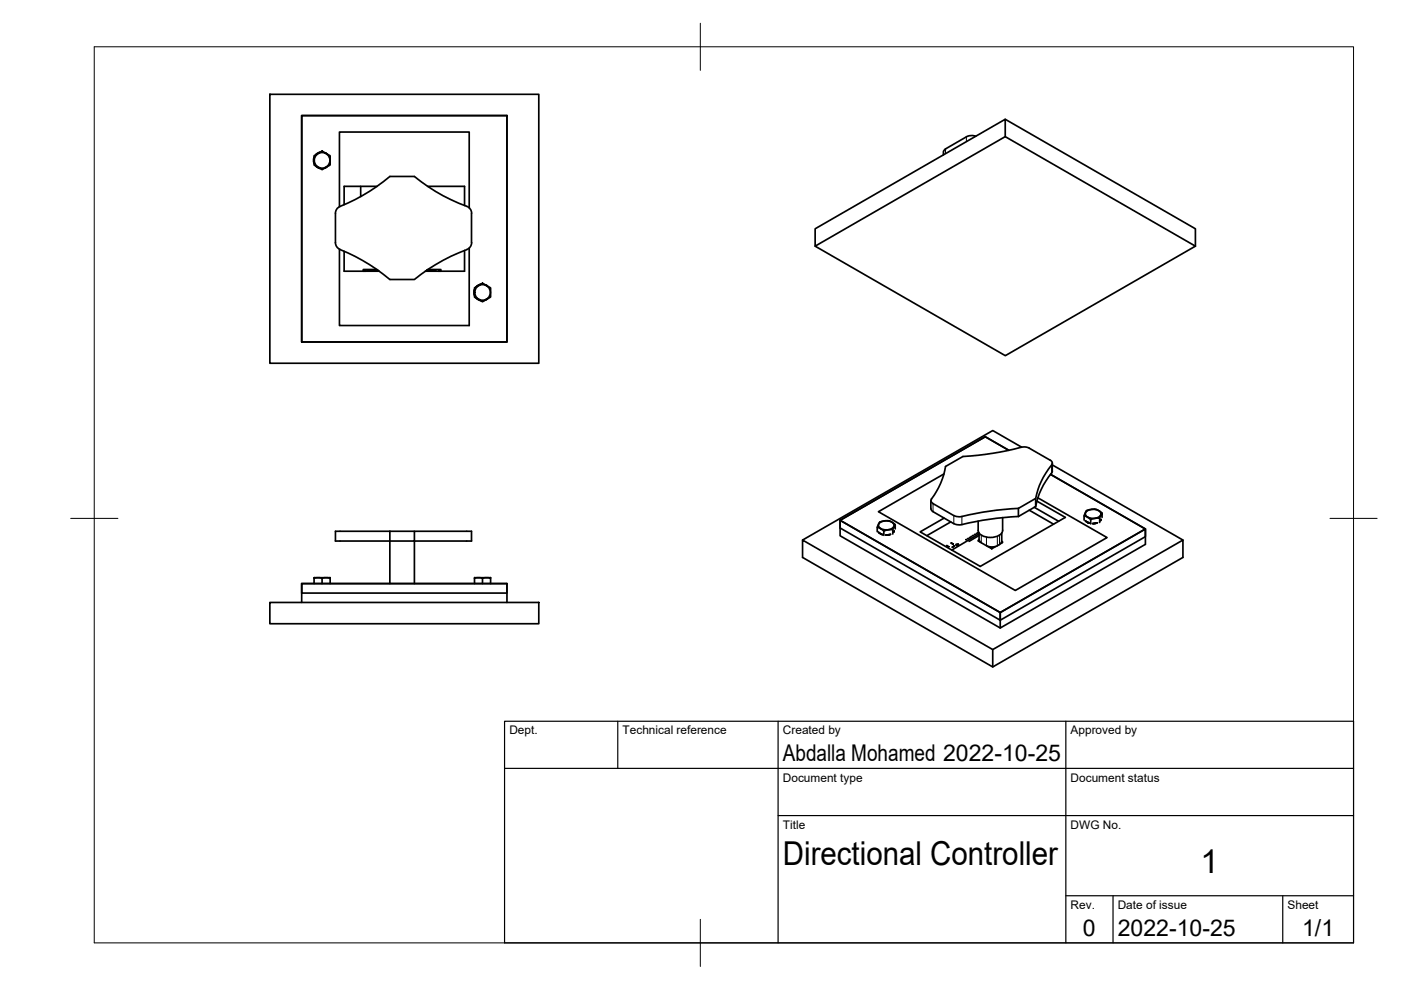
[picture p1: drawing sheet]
<svg xmlns="http://www.w3.org/2000/svg" width="297mm" height="210mm" viewBox="0 0 297 210" stroke-linecap="round" stroke-linejoin="round" font-family="sans-serif">
<!-- layer: Visible -->
<g fill="none" stroke="#000" stroke-width=".36">
<path d="M57.2 20h57v57h-57zM64 24.5h43.5v48h-43.5zM66.6 33l.9-.5a.8 .8 0 0 1 1.2-.2l.6 .3a.79 .79 0 0 1 .7 .9v.6a.76 .76 0 0 1-.4 1.1l-.6 .3a.77 .77 0 0 1-1.1 .3l-.5-.3a.9 .9 0 0 1-.8-.9zM66.6 33.4l-.1 .6 .1 .6M66.9 35.2l1 .5M67.9 32.3l-1 .5M68.9 32.4l.4 .2M69.3 35.4l-.4 .2M76.5 39.5v2.2M79.9 39.5h-6.9v3.9M90.7 39.5h7.8v4.1M200 32.2v.6"/>
<path d="M200.5 31.6l-.5 .6M206.9 28.9l-1-.2-.7 .2-4.7 2.7M213.1 29v-3.7l-40.3 23.2v3.7M213.1 25.3l40.3 23.2v3.7M71.1 51.4a1.62 1.62 0 0 0 1 1.5 39.3 39.3 0 0 1 10.6 6.4h5.2a39 39 0 0 1 11.1-6.4M72 43.8v-15.8h27.5v16.1M73 53.3v4.2h7.4M77.2 57.5h-.1l.1-.3 .3 .2-.2 .1M79.9 57.1h-2.9v.4M80.1 57.3l-2.3 .1h2.4M90.5 57.3l1.9 .1h-2M90.7 57.1h2.8v.4"/>
<path d="M93.2 57.5h-.2l.2-.3 .2 .2-.1 .1M98.5 53.1v4.4h-8.3M99 43.7a37.4 37.4 0 0 1-11.1-6.3h-5.2a41.6 41.6 0 0 1-10.9 6.6 1.56 1.56 0 0 0-.7 1.2v6.2M99 43.8a1.56 1.56 0 0 1 1 1.4v6.2M99.5 52.6v16.4h-27.5v-16.2M100 51.4a1.56 1.56 0 0 1-1 1.5M172.8 52.2l40.3-23.2 40.3 23.2-40.3 23.2zM100.6 61l1-.5a.79 .79 0 0 1 1.1-.2l.6 .3a.79 .79 0 0 1 .7 .9v.5a.9 .9 0 0 1-.3 1.2l-.7 .3a.83 .83 0 0 1-1.3 .1l-.4-.2a.79 .79 0 0 1-.7-.9zM100.6 61.4l-.1 .6 .1 .6M100.9 63.2l1 .5M101.9 60.3l-1 .5M102.9 60.4l.4 .2"/>
<path d="M103.3 63.4l-.4 .2M216.6 94.8l-6.1-3.5-40.3 23.2M223.1 98.2v1.9a16.6 16.6 0 0 0-3.5 7.3M223.1 98.6l27.7 15.9M71.1 112.6h11.6v2.1h-11.6zM82.7 112.6h5.2M186 111.8l.4 .1 1 .7v.9M186.3 112.8l.9 .6M186.3 112.9l.8 .5M186.4 111a2.16 2.16 0 0 1 3.1 .2 1.43 1.43 0 0 1-1.8 1.1 1.27 1.27 0 0 1-1.4-1.1zM186.8 113.2v.1M186.8 113.2h.1"/>
<path d="M187.4 112.6l1-.3h.8l.1 .9M188.3 113.4h-.4M188.5 113.4h-.3M188.5 113.4h-.1M188.7 113.3l-.8 .2M188.8 113.3l-1 .1M189.6 112.6l-.1 .2M189.8 111.2l-1.3-.8-1.7 .2-.3 .2-.4 .7-.1 1.2M189.8 112.1v-.9l-.5 1.1M197.4 106.1v1.8M197.4 107.8l.4 .7 4.4 2.5M197.8 106.8l4.4 2.5"/>
<path d="M197.8 106.8a.66 .66 0 0 1-.3-1 15.5 15.5 0 0 0 3-6.9l3.7-2.1a75 75 0 0 0 13-2l1 .2 4.5 2.6a.63 .63 0 0 1 .3 1 16.1 16.1 0 0 0-3.4 7.1v1.7l-3.7 2.1M200.1 100.5l-13.9 8 29.1 16.7 19.4-11.2-14.7-8.4M200.7 115.7l.5 .2zM200.7 115.7v.1M201.6 110.7l-5.1 2.9M201.6 115.1l.5 .3zM201.7 115.1v.1M201.8 116l.5-.2zM202.3 115.8h.1M204.8 114.4h.1M205.2 114.2h.1M205.6 114h.1"/>
<path d="M205.9 113.8h.1M206.3 113.6h.1M206.7 113.4h.1M207 113.1h.1M207.4 112.9h.1M207.6 113.2l-5.8 3.4M207.6 113.5l-2.1 1.3M207.6 113v1.5h-.2M207.6 114.4v.3a3.3 3.3 0 0 0 3.9 1M207.6 114.7l-.2-.2v.2l.5 .3M209.4 115.8l.9 .5M209.9 116l.4 .2"/>
<path d="M210.6 116l-.3 .2v.1M211.1 115.9l-.8 .4M212.4 114.8l.1 .2-.3 .2M212.4 113v1.8M212.4 114.8a1.25 1.25 0 0 1-.9 .9M212.5 114.9l-.1 .1M212.6 109.7v2.8a2.29 2.29 0 0 1-2.6 1.5 2.29 2.29 0 0 1-2.6-1.5v-2M215.9 107.8v1.7M215.9 107.8l-6.6 .6-5.7 1.2-1.3-.3M215.9 109.5l-6.6 .7-5.7 1.1-1.3-.3M218.2 108.2l5.2 2.9M219.3 107.6l5.2 2.9"/>
<path d="M219.6 105.7l-3.7 2.1M219.8 106.2l6.1 3.5-18.1 10.4-12.7-7.3 5.1-3M229.8 109.4l.7 .2 .7 .5v1M230.1 110.4l.9 .5M230.1 110.4l.8 .5M230.3 108.5a2.16 2.16 0 0 1 3.1 .3 1.43 1.43 0 0 1-1.9 1.1 1.27 1.27 0 0 1-1.4-1.1zM230.7 110.8h-.1M231.2 110.2l1.8-.4 .2 .1v.9M232.2 110.9l-.4 .1M232.3 110.9l-.2 .1M232.4 110.9l-.1 .1M232.6 110.9l-.9 .1"/>
<path d="M232.7 110.8l-1.1 .2M233.4 110.2l-.1 .2M233.5 110.1l-.2 .3M233.7 108.8l-.6-.5-.9-.3-1.6 .2-.3 .1-.3 .7-.2 1.3M233.7 109.7l-.1-.9-.4 1.1M57.2 127.7h57v4.5h-57zM64 123.7h43.5v2h-43.5zM64 127.7v-4h43.5v4M66.6 122.5v1.2M66.6 122.6l.5-.1 1.1 .1 .1 1.1M66.6 122.5h3.4M68.3 122.6l.5-.1 1.2 .1v1.1"/>
<path d="M70 122.5v.1M82.7 123.7v-9h5.2v-2.1h12.1v2.1h-12.1v9M100.6 122.6l.5-.1 1.1 .1 .1 1.1M100.6 122.5h3.4M100.7 122.5l-.1 1.2M102.3 122.6l.5-.1 1.2 .1v1.1M104 122.5h.1M104 122.5v.1M210.5 137.7l40.3-23.2v3.7l-40.3 23.2-40.3-23.2v-3.7l40.3 23.2v3.7M212.1 131.5v-1.6l30.7-17.7v1.6l-30.7 17.7-34-19.6v-1.6l30.8-17.7 5 2.9-5-2.9-30.8 17.7 34 19.6 30.7-17.7-20.1-11.6 20.1 11.6v3.2l-30.7 17.8v-3.3l-34-19.6v3.3l34 19.6"/>
<circle cx="68.3" cy="34" r="1.66"/>
<circle cx="102.3" cy="62" r="1.66"/>
<circle cx="203" cy="115.5" r=".23"/>
</g>
<!-- layer: Visible Narrow -->
<path d="M200.5 31.6v1M204.9 29v1M206.6 28.8v.3M223 98.6v1.7M197.8 106.8v1.7M202.2 109.3v1.7M203.9 109.5v1.7M208 113.5v1.6M209.1 113.9v1.8M211.5 113.7v2M211.9 113.5v2" fill="none" stroke="#000" stroke-width=".21"/>
<!-- layer: BORDER -->
<path d="M20 9.9h267v190h-267zM148.5 4.9v10M15 109.9h10M282 109.9h10M148.5 194.9v10" fill="none" stroke="#000" stroke-width=".21"/>
<!-- layer: TITLEBLOCK -->
<path d="M107 152.9h180v47h-180zM131 152.9v10M165 152.9v47M226 152.9v47M107 162.9h180M165 172.9h122M226 189.9h61M236 189.9v10M272 189.9v10" fill="none" stroke="#000" stroke-width=".25"/>
<g font-size="7">
<text x="166" y="183.4">Directional Controller</text>
<text x="254.5" y="185.2">1</text>
</g>
<g font-size="4.9">
<text x="166" y="161.4">Abdalla Mohamed 2022-10-25</text>
<text x="229.6" y="198.6">0</text>
<text x="237" y="198.4">2022-10-25</text>
<text x="276.1" y="198.6">1/1</text>
</g>
<g font-size="2.5">
<text x="108" y="155.7">Dept.</text>
<text x="132" y="155.7">Technical reference</text>
<text x="166" y="155.7">Created by</text>
<text x="227" y="155.7">Approved by</text>
<text x="166" y="165.7">Document type</text>
<text x="227" y="165.7">Document status</text>
<text x="166" y="175.7">Title</text>
<text x="227" y="175.7">DWG No.</text>
<text x="227" y="192.7">Rev.</text>
<text x="237" y="192.7">Date of issue</text>
<text x="273" y="192.7">Sheet</text>
</g>
</svg>
